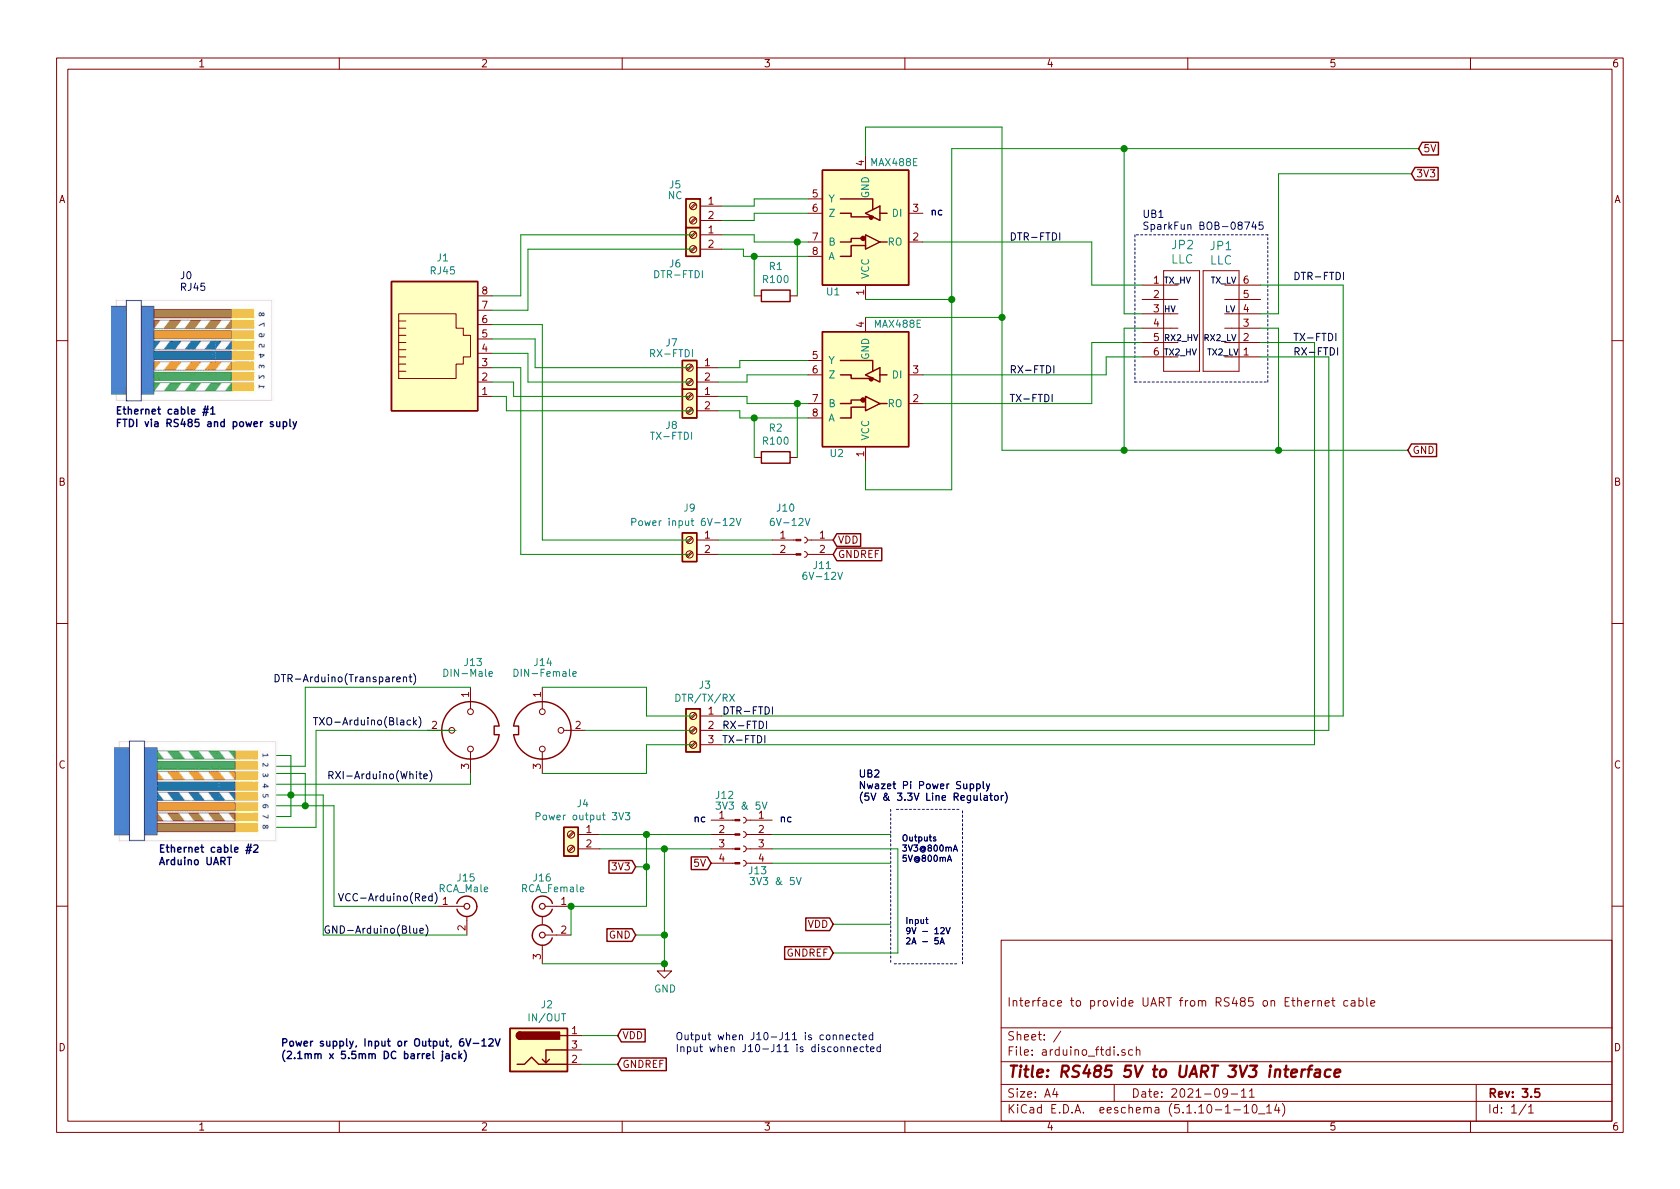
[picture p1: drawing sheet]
EESchema Schematic File Version 4
EELAYER 30 0
EELAYER END
$Descr A4 11693 8268
encoding utf-8
Sheet 1 1
Title "RS485 5V to UART 3V3 interface"
Date "2021-09-11"
Rev "3.5"
Comp ""
Comment1 "Interface to provide UART from RS485 on Ethernet cable"
Comment2 ""
Comment3 ""
Comment4 ""
$EndDescr
$Comp
L Connector:RJ45 J1
U 1 1
P 3025 2450
F 0 "J1" H 3082 3117 50  0000 C CNN
F 1 "RJ45" H 3082 3026 50  0000 C CNN
F 2 "" V 3025 2475 50  0001 C CNN
F 3 "~" V 3025 2475 50  0001 C CNN
	1    3025 2450
	1    0    0    -1  
$EndComp
$Comp
L Connector:Barrel_Jack_Switch J2
U 1 1
P 3750 7300
F 0 "J2" H 3807 7617 50  0000 C CNN
F 1 "IN/OUT" H 3807 7526 50  0000 C CNN
F 2 "" H 3800 7260 50  0001 C CNN
F 3 "~" H 3800 7260 50  0001 C CNN
	1    3750 7300
	1    0    0    -1  
$EndComp
$Comp
L Connector:Screw_Terminal_01x03 J3
U 1 1
P 4825 5075
F 0 "J3" H 4743 5392 50  0000 C CNN
F 1 "DTR/TX/RX" H 4743 5301 50  0000 C CNN
F 2 "" H 4825 5075 50  0001 C CNN
F 3 "~" H 4825 5075 50  0001 C CNN
	1    4825 5075
	-1   0    0    -1  
$EndComp
$Comp
L Connector:Screw_Terminal_01x02 J5
U 1 1
P 4825 1425
F 0 "J5" H 4950 1575 50  0000 C CNN
F 1 "NC" H 4950 1500 50  0000 C CNN
F 2 "" H 4825 1425 50  0001 C CNN
F 3 "~" H 4825 1425 50  0001 C CNN
	1    4825 1425
	-1   0    0    -1  
$EndComp
$Comp
L Connector:Screw_Terminal_01x02 J6
U 1 1
P 4825 1625
F 0 "J6" H 4950 1425 50  0000 C CNN
F 1 "DTR-FTDI" H 4925 1350 50  0000 C CNN
F 2 "" H 4825 1625 50  0001 C CNN
F 3 "~" H 4825 1625 50  0001 C CNN
	1    4825 1625
	-1   0    0    -1  
$EndComp
$Comp
L Connector:Screw_Terminal_01x02 J9
U 1 1
P 4800 3750
F 0 "J9" H 4800 3975 50  0000 C CNN
F 1 "Power input 6V-12V" H 4825 3875 50  0000 C CNN
F 2 "" H 4800 3750 50  0001 C CNN
F 3 "~" H 4800 3750 50  0001 C CNN
	1    4800 3750
	-1   0    0    -1  
$EndComp
Wire Wire Line
	3425 2050 3625 2050
Wire Wire Line
	3625 2050 3625 1625
Wire Wire Line
	3625 1625 4825 1625
Wire Wire Line
	3425 2150 3675 2150
Wire Wire Line
	3675 2150 3675 1725
Wire Wire Line
	3675 1725 4825 1725
Wire Wire Line
	3425 2250 3775 2250
Wire Wire Line
	3775 2250 3775 3750
Wire Wire Line
	3425 2350 3725 2350
Wire Wire Line
	3425 2450 3675 2450
Wire Wire Line
	3675 2450 3675 2650
Wire Wire Line
	3425 2550 3625 2550
Wire Wire Line
	3425 2750 3525 2750
Wire Wire Line
	3525 2750 3525 2850
Wire Wire Line
	3425 2650 3575 2650
Wire Wire Line
	3575 2650 3575 2750
$Comp
L Connector:Conn_01x02_Male J10
U 1 1
P 5575 3750
F 0 "J10" H 5750 3975 50  0000 R CNN
F 1 "6V-12V" H 5800 3875 50  0000 R CNN
F 2 "" H 5575 3750 50  0001 C CNN
F 3 "~" H 5575 3750 50  0001 C CNN
	1    5575 3750
	-1   0    0    -1  
$EndComp
$Comp
L Connector:Conn_01x04_Male J12
U 1 1
P 5150 5800
F 0 "J12" H 5325 6075 50  0000 R CNN
F 1 "3V3 & 5V" H 5325 6000 50  0000 R CNN
F 2 "" H 5150 5800 50  0001 C CNN
F 3 "~" H 5150 5800 50  0001 C CNN
	1    5150 5800
	-1   0    0    -1  
$EndComp
Wire Wire Line
	5000 3750 5375 3750
Wire Wire Line
	4175 5800 4500 5800
Wire Wire Line
	4175 5900 4625 5900
$Comp
L Connector:Conn_01x02_Female J11
U 1 1
P 5600 3750
F 0 "J11" H 5475 3575 50  0000 C CNN
F 1 "6V-12V" H 5475 3500 50  0000 C CNN
F 2 "" H 5600 3750 50  0001 C CNN
F 3 "~" H 5600 3750 50  0001 C CNN
	1    5600 3750
	-1   0    0    -1  
$EndComp
$Comp
L Connector:Conn_01x04_Female J13
U 1 1
P 5175 5800
F 0 "J13" H 5075 5550 50  0000 C CNN
F 1 "3V3 & 5V" H 4950 5475 50  0000 C CNN
F 2 "" H 5175 5800 50  0001 C CNN
F 3 "~" H 5175 5800 50  0001 C CNN
	1    5175 5800
	-1   0    0    -1  
$EndComp
$Comp
L Interface_UART:MAX488E U1
U 1 1
P 6025 1575
F 0 "U1" H 6250 2025 50  0000 C CNN
F 1 "MAX488E" H 5825 1125 50  0000 C CNN
F 2 "" H 6025 975 50  0001 C CNN
F 3 "https://datasheets.maximintegrated.com/en/ds/MAX1487E-MAX491E.pdf" H 5785 2025 50  0001 C CNN
	1    6025 1575
	-1   0    0    1   
$EndComp
Wire Wire Line
	5025 1725 5175 1725
Wire Wire Line
	5175 1725 5175 1775
Wire Wire Line
	5025 1625 5250 1625
Wire Wire Line
	5250 1625 5250 1675
Wire Wire Line
	5250 1675 5550 1675
Wire Wire Line
	5025 1525 5250 1525
Wire Wire Line
	5250 1525 5250 1475
$Comp
L Interface_UART:MAX488E U2
U 1 1
P 6025 2700
F 0 "U2" H 6225 3150 50  0000 C CNN
F 1 "MAX488E" H 5800 2250 50  0000 C CNN
F 2 "" H 6025 2100 50  0001 C CNN
F 3 "https://datasheets.maximintegrated.com/en/ds/MAX1487E-MAX491E.pdf" H 5785 3150 50  0001 C CNN
	1    6025 2700
	-1   0    0    1   
$EndComp
Wire Wire Line
	5150 2550 5150 2500
Wire Wire Line
	5200 2650 5200 2600
Wire Wire Line
	5150 2850 5150 2900
Wire Wire Line
	5150 2900 5250 2900
Wire Wire Line
	5200 2750 5200 2800
Wire Wire Line
	5200 2800 5550 2800
Wire Wire Line
	5000 2750 5200 2750
Wire Wire Line
	5000 2850 5150 2850
Wire Wire Line
	5000 2650 5200 2650
Wire Wire Line
	5000 2550 5150 2550
$Comp
L Connector:Screw_Terminal_01x02 J8
U 1 1
P 4800 2750
F 0 "J8" H 4925 2550 50  0000 C CNN
F 1 "TX-FTDI" H 4925 2475 50  0000 C CNN
F 2 "" H 4800 2750 50  0001 C CNN
F 3 "~" H 4800 2750 50  0001 C CNN
	1    4800 2750
	-1   0    0    -1  
$EndComp
$Comp
L Connector:Screw_Terminal_01x02 J4
U 1 1
P 3975 5800
F 0 "J4" H 3893 6017 50  0000 C CNN
F 1 "Power output 3V3" H 3893 5926 50  0000 C CNN
F 2 "" H 3975 5800 50  0001 C CNN
F 3 "~" H 3975 5800 50  0001 C CNN
	1    3975 5800
	-1   0    0    -1  
$EndComp
$Comp
L Device:R R1
U 1 1
P 5400 2050
F 0 "R1" V 5193 2050 50  0000 C CNN
F 1 "R100" V 5284 2050 50  0000 C CNN
F 2 "" V 5330 2050 50  0001 C CNN
F 3 "~" H 5400 2050 50  0001 C CNN
	1    5400 2050
	0    1    1    0   
$EndComp
$Comp
L Device:R R2
U 1 1
P 5400 3175
F 0 "R2" V 5193 3175 50  0000 C CNN
F 1 "R100" V 5284 3175 50  0000 C CNN
F 2 "" V 5330 3175 50  0001 C CNN
F 3 "~" H 5400 3175 50  0001 C CNN
	1    5400 3175
	0    1    1    0   
$EndComp
Wire Wire Line
	5250 1375 5625 1375
Wire Wire Line
	5550 2050 5550 1675
Connection ~ 5550 1675
Wire Wire Line
	5550 1675 5625 1675
Wire Wire Line
	5175 1775 5250 1775
Wire Wire Line
	5250 2050 5250 1775
Connection ~ 5250 1775
Wire Wire Line
	5250 1775 5625 1775
Wire Wire Line
	5025 1425 5250 1425
Wire Wire Line
	5250 1425 5250 1375
Wire Wire Line
	5550 3175 5550 2800
Connection ~ 5550 2800
Wire Wire Line
	5550 2800 5625 2800
Wire Wire Line
	5250 3175 5250 2900
Connection ~ 5250 2900
Wire Wire Line
	5250 2900 5625 2900
Wire Wire Line
	6025 3400 6025 3200
Wire Wire Line
	6425 1675 7600 1675
Wire Wire Line
	7600 1675 7600 1975
Wire Wire Line
	7600 1975 7950 1975
Wire Wire Line
	6425 2600 7700 2600
Wire Wire Line
	7700 2600 7700 2475
Wire Wire Line
	7700 2475 7950 2475
Wire Wire Line
	6425 2800 7600 2800
Wire Wire Line
	7600 2800 7600 2375
Wire Wire Line
	7600 2375 7950 2375
Text GLabel 5800 3850 2    50   Input ~ 0
GNDREF
Text GLabel 4425 6500 0    50   Input ~ 0
GND
Text GLabel 4300 7400 2    50   Input ~ 0
GNDREF
Wire Wire Line
	4300 7200 4050 7200
Text GLabel 9875 1025 2    50   Input ~ 0
5V
Text GLabel 5800 6425 0    50   Input ~ 0
VDD
Text GLabel 5800 6625 0    50   Input ~ 0
GNDREF
Wire Notes Line
	6200 5625 6200 6700
Wire Notes Line
	6225 6700 6675 6700
Wire Notes Line
	6700 6700 6700 5625
Wire Notes Line
	6675 5625 6225 5625
Text Notes 5975 5575 0    50   ~ 0
UB2\nNwazet Pi Power Supply\n(5V & 3.3V Line Regulator)
Text Notes 6275 6000 0    43   ~ 0
Outputs\n3V3@800mA\n5V@800mA
Text Notes 6300 6575 0    43   ~ 0
Input\n9V - 12V\n2A - 5A
Wire Wire Line
	4300 7400 4050 7400
Wire Wire Line
	5000 3850 5375 3850
Wire Wire Line
	7825 1025 7825 2175
Connection ~ 7825 1025
Wire Wire Line
	6625 1025 6625 2075
Wire Wire Line
	6250 6625 6250 5900
Wire Wire Line
	5800 6425 6200 6425
Wire Wire Line
	6625 2075 6025 2075
Connection ~ 6625 2075
Wire Wire Line
	6625 2075 6625 3400
Wire Wire Line
	6025 3400 6625 3400
Wire Wire Line
	6025 2200 6975 2200
Wire Wire Line
	6975 2200 6975 875 
Wire Wire Line
	6975 875  6025 875 
Wire Wire Line
	6025 875  6025 1075
Connection ~ 6975 2200
Wire Wire Line
	8775 1975 9350 1975
Wire Wire Line
	7825 1025 9875 1025
Wire Wire Line
	6625 1025 7825 1025
Wire Wire Line
	5375 5800 6200 5800
Wire Wire Line
	5375 6000 6200 6000
Wire Wire Line
	5375 5900 6250 5900
Wire Wire Line
	4425 6025 4500 6025
Wire Wire Line
	4500 6025 4500 5800
Connection ~ 4500 5800
Wire Wire Line
	4500 5800 4950 5800
Wire Wire Line
	4425 6500 4625 6500
Connection ~ 4625 5900
Wire Wire Line
	4625 5900 4950 5900
Wire Wire Line
	5800 6625 6250 6625
Wire Wire Line
	4625 5900 4625 6500
Wire Wire Line
	8900 2175 8900 1200
Text Notes 5425 5725 0    50   ~ 0
nc
Text Notes 4825 5725 0    50   ~ 0
nc
Wire Wire Line
	3725 2350 3725 2550
Wire Wire Line
	3725 2550 4800 2550
Wire Wire Line
	3675 2650 4800 2650
Wire Wire Line
	3575 2750 4800 2750
Wire Wire Line
	3525 2850 4825 2850
Wire Wire Line
	3625 2550 3625 3850
Wire Wire Line
	3625 3850 4800 3850
Wire Wire Line
	3775 3750 4800 3750
Wire Wire Line
	7825 2275 7825 3125
Wire Wire Line
	7825 3125 6975 3125
Wire Wire Line
	6975 2200 6975 3125
Wire Wire Line
	9350 1975 9350 4975
Wire Wire Line
	5025 4975 9350 4975
Wire Wire Line
	5025 5075 9250 5075
Wire Wire Line
	1925 5250 2025 5250
Wire Wire Line
	2025 5250 2025 5525
Wire Wire Line
	2025 5675 1925 5675
Wire Wire Line
	1925 5525 2025 5525
Connection ~ 2025 5525
Wire Wire Line
	2025 5525 2025 5675
Wire Wire Line
	1925 5600 2125 5600
Wire Wire Line
	2125 5375 1925 5375
Wire Wire Line
	2125 5375 2125 5600
Wire Wire Line
	2250 6500 2250 5525
Wire Wire Line
	2250 5525 2025 5525
Wire Wire Line
	2125 5600 2325 5600
Wire Wire Line
	2325 5600 2325 6300
Wire Wire Line
	2325 6300 3050 6300
Connection ~ 2125 5600
Text Label 2350 6275 0    51   ~ 0
VCC-Arduino(Red)
Wire Wire Line
	1925 5750 2200 5750
Wire Wire Line
	2200 5750 2200 5075
Wire Wire Line
	1925 5325 2125 5325
Wire Wire Line
	2125 5325 2125 4775
Wire Wire Line
	2125 4775 3275 4775
Text Label 1900 4750 0    51   ~ 0
DTR-Arduino(Transparent)
Text Label 2175 5050 0    51   ~ 0
TXO-Arduino(Black)
Text Label 5025 5175 0    51   ~ 0
TX-FTDI
$Comp
L Connector:Screw_Terminal_01x02 J7
U 1 1
P 4800 2550
F 0 "J7" H 4925 2725 50  0000 C CNN
F 1 "RX-FTDI" H 4925 2650 50  0000 C CNN
F 2 "" H 4800 2550 50  0001 C CNN
F 3 "~" H 4800 2550 50  0001 C CNN
	1    4800 2550
	-1   0    0    -1  
$EndComp
Text Notes 6475 1500 0    50   ~ 0
nc
Text Label 9000 2475 0    51   ~ 0
RX-FTDI
Text Label 7025 2600 0    51   ~ 0
RX-FTDI
Text Label 7025 2800 0    51   ~ 0
TX-FTDI
Text GLabel 5800 3750 2    50   Input ~ 0
VDD
Text GLabel 4425 6025 0    50   Input ~ 0
3V3
Text GLabel 4300 7200 2    50   Input ~ 0
VDD
Text GLabel 9825 1200 2    50   Input ~ 0
3V3
Text Notes 5975 5575 0    50   ~ 0
UB2\nNwazet Pi Power Supply\n(5V & 3.3V Line Regulator)
Text Notes 6275 6000 0    43   ~ 0
Outputs\n3V3@800mA\n5V@800mA
Text Notes 6300 6575 0    43   ~ 0
Input\n9V - 12V\n2A - 5A
Text Notes 1100 6025 0    51   ~ 10
Ethernet cable #2\nArduino UART
Text Notes 800  2975 0    51   ~ 10
Ethernet cable #1\nFTDI via RS485 and power suply
Text Notes 1950 7375 0    51   ~ 10
Power supply, Input or Output, 6V-12V\n(2.1mm x 5.5mm DC barrel jack)
Text Notes 4700 7325 0    51   ~ 0
Output when J10-J11 is connected\nInput when J10-J11 is disconnected
$Comp
L power:GND #PWR?
U 1 1
P 4625 6700
F 0 "#PWR?" H 4625 6450 50  0001 C CNN
F 1 "GND" H 4630 6527 50  0000 C CNN
F 2 "" H 4625 6700 50  0001 C CNN
F 3 "" H 4625 6700 50  0001 C CNN
	1    4625 6700
	1    0    0    -1  
$EndComp
Text GLabel 4950 6000 0    50   Input ~ 0
5V
Text Notes 5425 5725 0    50   ~ 0
nc
Text Notes 4825 5725 0    50   ~ 0
nc
Text Label 2275 5425 0    51   ~ 0
RXI-Arduino(White)
Text Label 5025 5075 0    51   ~ 0
RX-FTDI
Text Label 5025 4975 0    51   ~ 0
DTR-FTDI
Text Notes 6475 1500 0    50   ~ 0
nc
Text Label 7025 1675 0    51   ~ 0
DTR-FTDI
Wire Wire Line
	5250 1475 5625 1475
Wire Wire Line
	5200 2600 5625 2600
Wire Wire Line
	5150 2500 5625 2500
Connection ~ 7825 3125
Wire Wire Line
	7825 3125 8900 3125
Text GLabel 9800 3125 2    50   Input ~ 0
GND
Wire Wire Line
	8900 1200 9825 1200
$Comp
L arduino_ftdi-eagle-import:M06SIP JP1
U 1 1
P 8575 2275
F 0 "JP1" H 8500 2850 59  0000 C CNN
F 1 "LLC" H 8500 2750 59  0000 C CNN
F 2 "" H 8575 2275 51  0001 C CNN
F 3 "" H 8575 2275 51  0001 C CNN
	1    8575 2275
	1    0    0    -1  
$EndComp
$Comp
L arduino_ftdi-eagle-import:M06SIP JP2
U 1 1
P 8150 2175
F 0 "JP2" H 8150 1700 59  0000 R CNN
F 1 "LLC" H 8150 1800 59  0000 R CNN
F 2 "" H 8150 2175 51  0001 C CNN
F 3 "" H 8150 2175 51  0001 C CNN
	1    8150 2175
	-1   0    0    1   
$EndComp
Text Label 8100 1975 0    43   ~ 0
TX_HV
Text Notes 7950 1600 0    51   ~ 0
UB1\nSparkFun BOB-08745
Wire Wire Line
	5025 5175 9150 5175
Wire Wire Line
	9250 2475 9250 5075
Wire Wire Line
	8775 2475 9250 2475
Wire Wire Line
	9150 2375 9150 5175
Wire Wire Line
	8775 2375 9150 2375
Text Label 8425 1975 0    43   ~ 0
TX_LV
Text Label 8100 2475 0    43   ~ 0
TX2_HV
Text Label 8400 2475 0    43   ~ 0
TX2_LV
Text Label 8100 2375 0    43   ~ 0
RX2_HV
Text Label 8375 2375 0    43   ~ 0
RX2_LV
Wire Wire Line
	7825 2175 7950 2175
Text Label 8100 2175 0    43   ~ 0
HV
Text Label 8525 2175 0    43   ~ 0
LV
Wire Wire Line
	8900 2175 8775 2175
Wire Notes Line
	7900 1625 7900 2650
Wire Notes Line
	7900 2650 8825 2650
Wire Notes Line
	8825 2650 8825 1625
Wire Notes Line
	8825 1625 7900 1625
Wire Wire Line
	7825 2275 7950 2275
Wire Wire Line
	8775 2275 8900 2275
Wire Wire Line
	8900 2275 8900 3125
Connection ~ 8900 3125
Wire Wire Line
	8900 3125 9800 3125
Text Label 9000 1950 0    51   ~ 0
DTR-FTDI
Text Label 9000 2375 0    51   ~ 0
TX-FTDI
Text Label 2250 6500 0    51   ~ 0
GND-Arduino(Blue)
$Comp
L Connector:DIN-3 J14
U 1 1
P 3775 5075
F 0 "J14" V 3300 5150 50  0000 R CNN
F 1 "DIN-Female" V 3375 5325 50  0000 R CNN
F 2 "" H 3775 5075 50  0001 C CNN
F 3 "http://www.mouser.com/ds/2/18/40_c091_abd_e-75918.pdf" H 3775 5075 50  0001 C CNN
	1    3775 5075
	0    1    1    0   
$EndComp
Wire Wire Line
	3775 4775 4500 4775
Wire Wire Line
	4500 4775 4500 4975
Wire Wire Line
	4500 4975 4825 4975
Wire Wire Line
	4075 5075 4825 5075
Wire Wire Line
	3775 5375 4500 5375
Wire Wire Line
	4500 5375 4500 5175
Wire Wire Line
	4500 5175 4825 5175
$Comp
L Connector:Conn_Coaxial_x2 J16
U 1 1
P 3775 6400
F 0 "J16" H 3775 6700 50  0000 C CNN
F 1 "RCA_Female" H 3700 6625 50  0000 C CNN
F 2 "" H 3775 6300 50  0001 C CNN
F 3 " ~" H 3775 6300 50  0001 C CNN
	1    3775 6400
	-1   0    0    -1  
$EndComp
Wire Wire Line
	3775 6700 4625 6700
Connection ~ 4625 6700
Wire Wire Line
	4625 6500 4625 6700
Connection ~ 4625 6500
Wire Wire Line
	4500 6025 4500 6300
Wire Wire Line
	4500 6300 3975 6300
Connection ~ 4500 6025
Wire Wire Line
	3975 6300 3975 6500
Connection ~ 3975 6300
$Comp
L Connector:Conn_Coaxial J15
U 1 1
P 3250 6300
F 0 "J15" H 3175 6500 50  0000 L CNN
F 1 "RCA_Male" H 3050 6425 50  0000 L CNN
F 2 "" H 3250 6300 50  0001 C CNN
F 3 " ~" H 3250 6300 50  0001 C CNN
	1    3250 6300
	1    0    0    -1  
$EndComp
Wire Wire Line
	2250 6500 3250 6500
$Comp
L Connector:DIN-3 J13
U 1 1
P 3275 5075
F 0 "J13" V 2800 5125 50  0000 R CNN
F 1 "DIN-Male" V 2875 5275 50  0000 R CNN
F 2 "" H 3275 5075 50  0001 C CNN
F 3 "http://www.mouser.com/ds/2/18/40_c091_abd_e-75918.pdf" H 3275 5075 50  0001 C CNN
	1    3275 5075
	0    -1   1    0   
$EndComp
Wire Wire Line
	2200 5075 3175 5075
Wire Wire Line
	1925 5450 3275 5450
Wire Wire Line
	3275 5450 3275 5375
Text Notes 1250 2025 0    50   ~ 0
J0\nRJ45
$EndSCHEMATC
